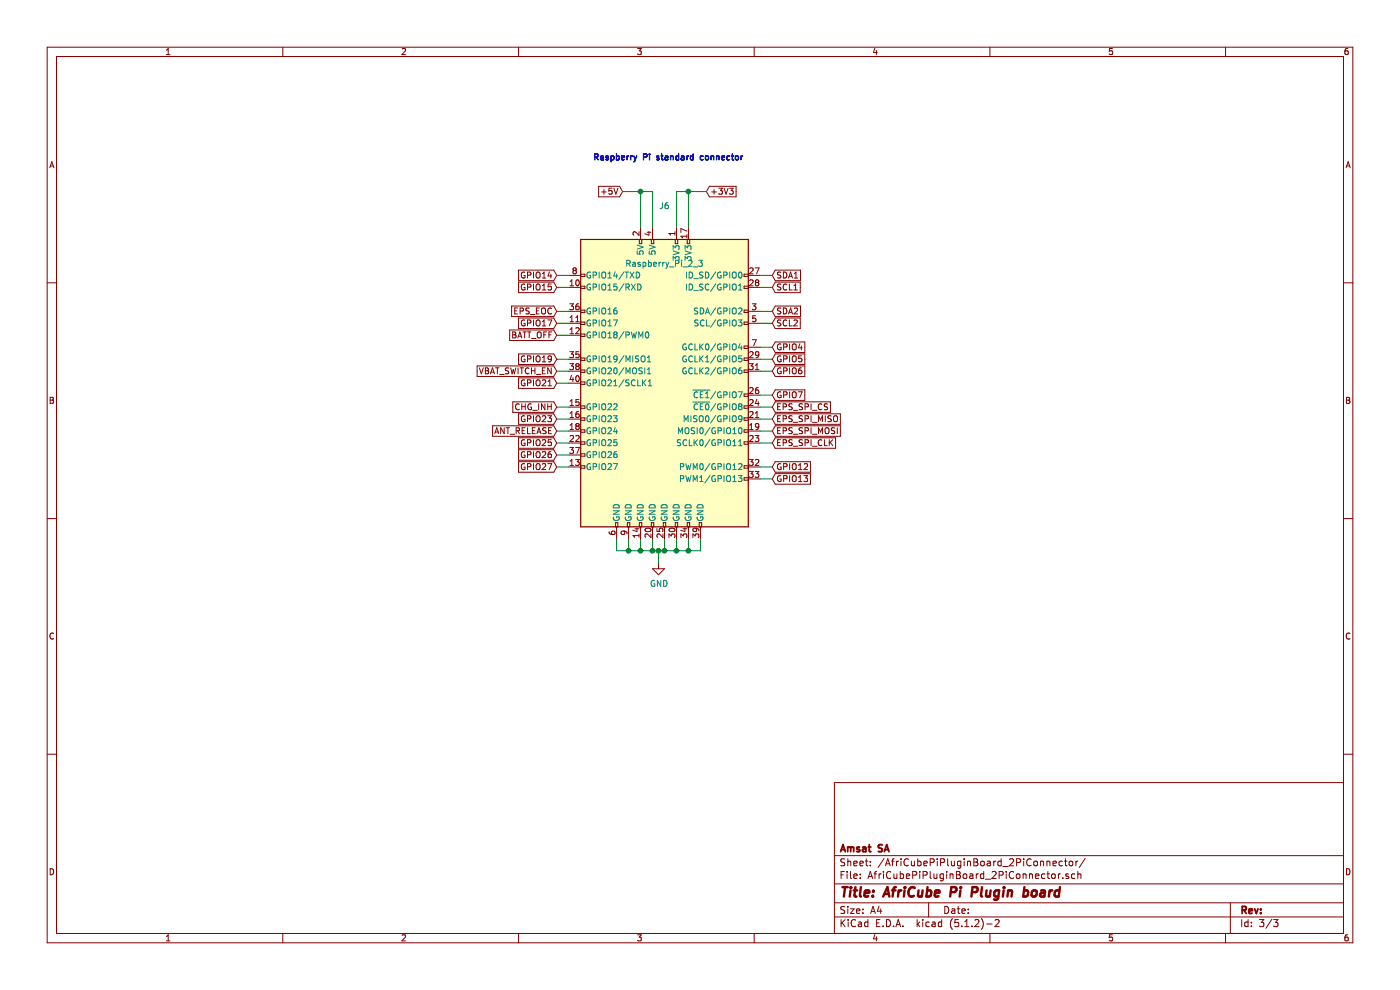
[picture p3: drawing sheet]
EESchema Schematic File Version 4
LIBS:AfriCubePiPluginBoard-cache
EELAYER 29 0
EELAYER END
$Descr A4 11693 8268
encoding utf-8
Sheet 3 3
Title "AfriCube Pi Plugin board"
Date ""
Rev ""
Comp "Amsat SA"
Comment1 ""
Comment2 ""
Comment3 ""
Comment4 ""
$EndDescr
$Comp
L Connector:Raspberry_Pi_2_3 J6
U 1 1
P 5550 3200
F 0 "J6" H 5550 4681 50  0000 C CNN
F 1 "Raspberry_Pi_2_3" H 5550 4200 50  0000 C CNN
F 2 "Connector_PinHeader_2.54mm:PinHeader_2x20_P2.54mm_Vertical" H 5550 3200 50  0001 C CNN
F 3 "https://www.raspberrypi.org/documentation/hardware/raspberrypi/schematics/rpi_SCH_3bplus_1p0_reduced.pdf" H 5550 3200 50  0001 C CNN
	1    5550 3200
	1    0    0    -1  
$EndComp
$Comp
L power:GND #PWR07
U 1 1
P 5500 4700
F 0 "#PWR07" H 5500 4450 50  0001 C CNN
F 1 "GND" H 5505 4527 50  0000 C CNN
F 2 "" H 5500 4700 50  0001 C CNN
F 3 "" H 5500 4700 50  0001 C CNN
	1    5500 4700
	1    0    0    -1  
$EndComp
Wire Wire Line
	5150 4500 5150 4600
Wire Wire Line
	5150 4600 5250 4600
Wire Wire Line
	5850 4600 5850 4500
Wire Wire Line
	5500 4700 5500 4600
Connection ~ 5500 4600
Wire Wire Line
	5500 4600 5550 4600
Wire Wire Line
	5250 4500 5250 4600
Connection ~ 5250 4600
Wire Wire Line
	5250 4600 5350 4600
Wire Wire Line
	5350 4500 5350 4600
Connection ~ 5350 4600
Wire Wire Line
	5350 4600 5450 4600
Wire Wire Line
	5450 4500 5450 4600
Connection ~ 5450 4600
Wire Wire Line
	5450 4600 5500 4600
Wire Wire Line
	5550 4500 5550 4600
Connection ~ 5550 4600
Wire Wire Line
	5550 4600 5650 4600
Wire Wire Line
	5650 4500 5650 4600
Connection ~ 5650 4600
Wire Wire Line
	5650 4600 5750 4600
Wire Wire Line
	5750 4500 5750 4600
Connection ~ 5750 4600
Wire Wire Line
	5750 4600 5850 4600
Text GLabel 5200 1600 0    50   Input ~ 0
+5V
Wire Wire Line
	5200 1600 5350 1600
Wire Wire Line
	5450 1600 5450 1900
Wire Wire Line
	5350 1900 5350 1600
Connection ~ 5350 1600
Wire Wire Line
	5350 1600 5450 1600
Text GLabel 5900 1600 2    50   Input ~ 0
+3V3
Wire Wire Line
	5900 1600 5750 1600
Wire Wire Line
	5650 1600 5650 1900
Wire Wire Line
	5750 1900 5750 1600
Connection ~ 5750 1600
Wire Wire Line
	5750 1600 5650 1600
Text GLabel 6450 2600 2    50   Input ~ 0
SDA2
Text GLabel 6450 2700 2    50   Input ~ 0
SCL2
Text GLabel 6450 2300 2    50   Input ~ 0
SDA1
Text GLabel 6450 2400 2    50   Input ~ 0
SCL1
Text GLabel 6450 3700 2    50   Input ~ 0
EPS_SPI_CLK
Text GLabel 6450 3500 2    50   Input ~ 0
EPS_SPI_MISO
Text GLabel 6450 3600 2    50   Input ~ 0
EPS_SPI_MOSI
Text GLabel 6450 3400 2    50   Input ~ 0
EPS_SPI_CS
Text GLabel 4650 2600 0    50   Input ~ 0
EPS_EOC
Text GLabel 4650 3600 0    50   Input ~ 0
ANT_RELEASE
Text GLabel 4650 2800 0    50   Input ~ 0
BATT_OFF
Text GLabel 4650 3400 0    50   Input ~ 0
CHG_INH
Text GLabel 4650 3100 0    50   Input ~ 0
VBAT_SWITCH_EN
Text GLabel 6450 2900 2    50   Input ~ 0
GPIO4
Text GLabel 6450 3000 2    50   Input ~ 0
GPIO5
Text GLabel 6450 3100 2    50   Input ~ 0
GPIO6
Text GLabel 6450 3300 2    50   Input ~ 0
GPIO7
Text GLabel 6450 3900 2    50   Input ~ 0
GPIO12
Text GLabel 6450 4000 2    50   Input ~ 0
GPIO13
Text GLabel 4650 2300 0    50   Input ~ 0
GPIO14
Text GLabel 4650 2400 0    50   Input ~ 0
GPIO15
Text GLabel 4650 2700 0    50   Input ~ 0
GPIO17
Text GLabel 4650 3000 0    50   Input ~ 0
GPIO19
Text GLabel 4650 3200 0    50   Input ~ 0
GPIO21
Text GLabel 4650 3500 0    50   Input ~ 0
GPIO23
Text GLabel 4650 3700 0    50   Input ~ 0
GPIO25
Text GLabel 4650 3800 0    50   Input ~ 0
GPIO26
Text GLabel 4650 3900 0    50   Input ~ 0
GPIO27
Wire Wire Line
	6350 2300 6450 2300
Wire Wire Line
	6350 2400 6450 2400
Wire Wire Line
	6350 2600 6450 2600
Wire Wire Line
	6350 2700 6450 2700
Wire Wire Line
	6350 2900 6450 2900
Wire Wire Line
	6350 3000 6450 3000
Wire Wire Line
	6350 3100 6450 3100
Wire Wire Line
	6350 3300 6450 3300
Wire Wire Line
	6350 3400 6450 3400
Wire Wire Line
	6350 3500 6450 3500
Wire Wire Line
	6350 3600 6450 3600
Wire Wire Line
	6350 3700 6450 3700
Wire Wire Line
	6350 3900 6450 3900
Wire Wire Line
	6350 4000 6450 4000
Wire Wire Line
	4650 2300 4750 2300
Wire Wire Line
	4650 2400 4750 2400
Wire Wire Line
	4650 2600 4750 2600
Wire Wire Line
	4650 2700 4750 2700
Wire Wire Line
	4650 2800 4750 2800
Wire Wire Line
	4650 3000 4750 3000
Wire Wire Line
	4650 3100 4750 3100
Wire Wire Line
	4650 3200 4750 3200
Wire Wire Line
	4650 3400 4750 3400
Wire Wire Line
	4650 3500 4750 3500
Wire Wire Line
	4650 3600 4750 3600
Wire Wire Line
	4650 3700 4750 3700
Wire Wire Line
	4650 3800 4750 3800
Wire Wire Line
	4650 3900 4750 3900
Text Notes 4950 1350 0    50   ~ 10
Raspberry Pi standard connector
$EndSCHEMATC
